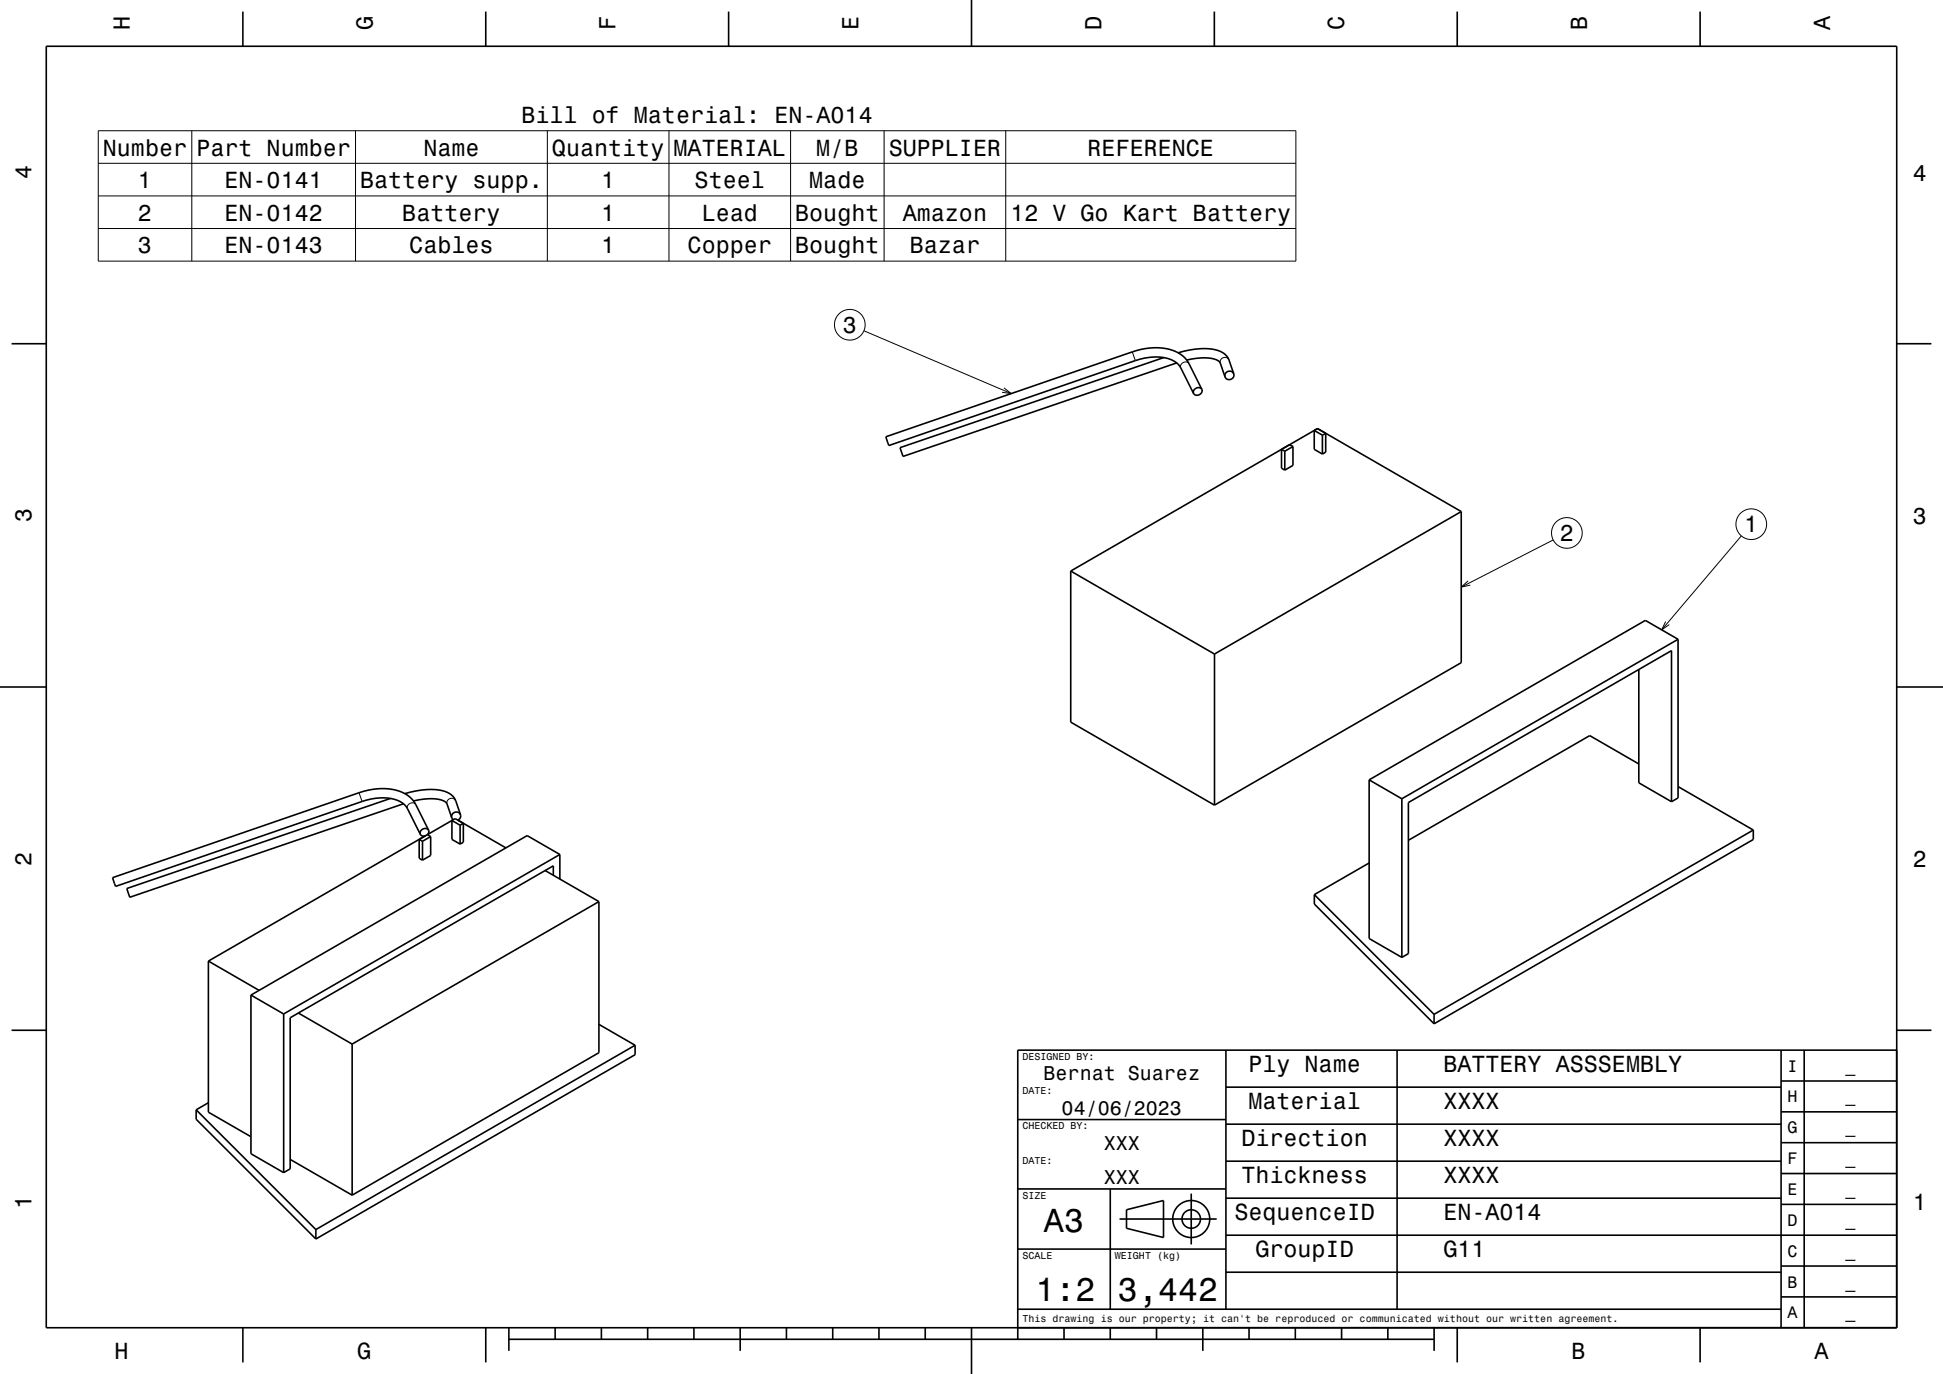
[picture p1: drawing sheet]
<svg xmlns="http://www.w3.org/2000/svg" width="420mm" height="297mm" viewBox="0 0 420 297" stroke-linecap="round" stroke-linejoin="round" font-family="sans-serif">
<g fill="none" stroke="#000" stroke-width=".35">
<path d="M10 10h400v277h-400zM52.5 2.5v7.5M105 2.5v7.5M157.5 2.5v7.5M210 0v10M262.5 2.5v7.5M315 2.5v7.5M367.5 2.5v7.5M2.5 74.3h7.5M251.6 77.3l-57 19.5 .6 1.8 59.2-20.1M254.7 76.3a13.8 13.8 0 0 1 9.2-.3l.8 .5 .8 1 1.2 3.3M256.5 77.8a10.4 10.4 0 0 1 6.8 .1l.5 .6 1 3"/>
<path d="M410 74.3h7.5M259.8 84.2l-2.8-5.6a7.3 7.3 0 0 0-6.7-3.4l-2.7 .1-2.8 .8-53.3 18.3 .1 .3 .5 1.6 53.3-18.4a10.4 10.4 0 0 1 8.6 .3l.8 .6 .4 .7 2.8 5.6M259.8 84.2a1.03 1.03 0 0 1-.5 1.1 1.03 1.03 0 0 1-1.3-.2M259.8 84.2a1.03 1.03 0 0 0-1.2-.3 1.03 1.03 0 0 0-.6 1.2M266.7 80.8a1 1 0 0 0-1.2-.5 1 1 0 0 0-.7 1.2M266.7 80.8a1 1 0 0 1-.7 1.2 1 1 0 0 1-1.2-.5M277 97.1v4.1l.7 .4M277 97.1l.7 .4M277.7 97.5v4.1M279.5 96.5l-.7-.4-1.8 1M279.5 96.5v4.1l-1.8 1M279.5 96.5l-1.8 1"/>
<path d="M284.1 93v4.1l1.8 1M284.1 93l1.8 1.1M284.8 92.6l31.1 18M284.8 92.6l-.7 .4M284.8 92.6l-53.3 30.8M285.9 94.1l.7-.4v4l-.7 .4M285.9 94.1v4M315.9 110.6l-53.4 30.8M315.9 110.6v32.6l-53.4 30.8M231.5 123.4l31 18M231.5 123.4v32.7l31 17.9M362.7 138.2v34.3l-1.4 .8"/>
<path d="M362.7 138.2l-7-4.1-59.7 34.5M362.7 138.2l-59.7 34.5M0 148.5h10M262.5 141.4v32.6M354.2 144.7v24.5l7.1 4.1M410 148.5h10M84.4 172.6l-57 19.5 .6 1.8 59.2-20.2M87.5 171.5a13.8 13.8 0 0 1 9.2-.2l.8 .5 .9 1 1.1 3.3M89.4 173.1a10.5 10.5 0 0 1 6.7 .1l.5 .6 1.1 3M92.7 179.5l-2.8-5.6a7.3 7.3 0 0 0-6.8-3.4l-2.7 .1-2.8 .7-53.3 18.4 .1 .3 .6 1.6 53.3-18.4a10.4 10.4 0 0 1 8.6 .3l1 1 3 5.9M92.7 179.5v.5l-.3 .4M92.7 179.5a1.03 1.03 0 0 0-1.3-.3 1.03 1.03 0 0 0-.5 1.2"/>
<path d="M97.7 176.8l.3 .4M99.5 178.4l.7-.4v4.1l-.7 .4M99.5 178.4l-1.8-1v4l1.8 1.1M99.5 178.4v4.1M99.5 176.1a1 1 0 0 0-1.2-.5 1 1 0 0 0-.6 1.2M99.5 176.1v.7l-.5 .5M296 168.6v34.3l7 4.1M296 168.6l7 4.1M303 172.7v34.3M354.2 165.1l-10.6-6.1-39.2 22.6M361.3 173.3v-32.7l-56.9 32.9v32.6l-1.4 .9M362.7 170l16.3 9.4"/>
<path d="M379 179.4v2.1l-69 39.8M379 179.4l-69 39.9M90.6 181.4v4.1l.7 .4M90.6 181.4l.7 .4M90.9 180.4l.4 .3h.6l-46.9 27M91.3 181.8v4.1M92.4 180.4l-1.8 1M92.4 180.4l.7 .4M92.4 180.4l6-3.5 11 6.4M93.1 180.8v4.1l-1.8 1M93.1 180.8l-1.8 1M117.8 188.2l11.7 6.7"/>
<path d="M119.6 189.2v-2l-56.9 32.8v32.7l-1.4 .8M121 184.7l-7-4.1-59.8 34.5M121 184.7l-59.7 34.5M121 184.7v5.3M129.5 194.9l-53.4 30.8M129.5 194.9v32.6l-53.4 30.8M284.1 193.4v2l25.9 25.9M284.1 193.4l25.9 25.9M296 186.5l-11.9 6.9M45 207.7l11 6.4M45 207.7v32.7l9.2 5.3M54.2 215.1v34.3l7.1 4.1"/>
<path d="M54.2 215.1l7.1 4.1M61.3 219.2v34.3M64.5 219l11.6 6.7M310 219.3v2M2.5 222.7h7.5M42.4 239.9v2l25.9 25.9M42.4 239.9l25.9 25.9M45 238.4l-2.6 1.5M76.1 225.7v32.6M129.5 221.4l7.8 4.5M137.3 225.9v2.1l-69 39.8M137.3 225.9l-69 39.9"/>
<path d="M265 235h120M265 227v56M302 227v56M385 233.7h25M385 227v60M390 227v60M410 222.7h7.5M410 227h-190v62.5M62.7 250.6l13.4 7.7M220 257h45M220 242h45M240 257v26"/>
<path d="M257.5 258v11M265 259h120M265 251h120M265 243h120M385 253.7h25M385 247h25M385 240.3h25M68.3 265.8v2M220 270h45M242 263.5h21M243.5 261.5l8-2v8l-8-2zM265 275h120"/>
<path d="M265 267h145M385 273.7h25M385 260.3h25M52.5 287v7.5M105 287v7.5M110 289.5h200M110 287v5M120 287v2.5M130 287v2.5M140 287v2.5M150 287v2.5M160 287v5"/>
<path d="M170 287v2.5M180 287v2.5M190 287v2.5M200 287v2.5M210 287v10M220 283h165M230 287v2.5M240 287v2.5M250 287v2.5M260 287v5M270 287v2.5M280 287v2.5"/>
<path d="M290 287v2.5M300 287v2.5M310 287v5M315 287v7.5M367.5 287v7.5M385 280.3h25"/>
<circle cx="257.5" cy="263.5" r="2"/>
<circle cx="257.5" cy="263.5" r="4"/>
</g>
<g fill="none" stroke="#000" stroke-width=".22">
<path d="M21.2 28.3h258.9v28.1h-258.9zM21.2 35.3h258.9M41.5 28.3v28.1M76.8 28.3v28.1M118.3 28.3v28.1M144.6 28.3v28.1M170.9 28.3v28.1M191.1 28.3v28.1M217.4 28.3v28.1M21.2 42.4h258.9M21.2 49.4h258.9M186.7 71.5l31.9 13.6"/>
<path d="M244.8 76.1l.6 1.8M254.4 78.4v.1M257 78.6a1.03 1.03 0 0 0-1.2-.2 1.03 1.03 0 0 0-.6 1.1M265.7 77.8a1 1 0 0 0-1.3-.5 1 1 0 0 0-.6 1.2M217 83.8l1.6 1.3-2-.3M335.7 116.7l-19.8 10.2M376.4 115.8l-17.2 20.3M317.3 125.6l-1.4 1.3 1.9-.4M360.1 134.3l-.9 1.8 1.6-1.1M77.6 171.3l.7 1.9M87.2 173.7h.1M89.9 173.9a1.03 1.03 0 0 0-1.3-.2 1.03 1.03 0 0 0-.5 1.1"/>
<path d="M98.5 173.1a1.01 1.01 0 0 0-1.2-.5 1.01 1.01 0 0 0-.7 1.2"/>
<circle cx="183.7" cy="70.2" r="3.3"/>
<circle cx="338.7" cy="115.2" r="3.3"/>
<circle cx="378.6" cy="113.3" r="3.3"/>
</g>
<g font-size="7.2">
<text x="225.7" y="266.3">A3</text>
<text x="223.8" y="281.3">1:2</text>
<text x="241.7" y="281.3">3,442</text>
</g>
<g font-size="5">
<text x="28.1" y="6.5" transform="rotate(-90 28.1 6.5)">H</text>
<text x="80.6" y="6.5" transform="rotate(-90 80.6 6.5)">G</text>
<text x="133.1" y="6.5" transform="rotate(-90 133.1 6.5)">F</text>
<text x="185.6" y="6.5" transform="rotate(-90 185.6 6.5)">E</text>
<text x="238.1" y="6.5" transform="rotate(-90 238.1 6.5)">D</text>
<text x="290.6" y="6.5" transform="rotate(-90 290.6 6.5)">C</text>
<text x="343.1" y="6.5" transform="rotate(-90 343.1 6.5)">B</text>
<text x="395.6" y="6.5" transform="rotate(-90 395.6 6.5)">A</text>
<text x="112.7" y="26.6">Bill of Material: EN-A014</text>
<text x="22.2" y="33.6">Number</text>
<text x="42.5" y="33.6">Part Number</text>
<text x="91.5" y="33.6">Name</text>
<text x="119.3" y="33.6">Quantity</text>
<text x="145.6" y="33.6">MATERIAL</text>
<text x="176.4" y="33.6">M/B</text>
<text x="192.1" y="33.6">SUPPLIER</text>
<text x="235.1" y="33.6">REFERENCE</text>
<text x="6.8" y="38.7" transform="rotate(-90 6.8 38.7)">4</text>
<text x="29.8" y="40.7">1</text>
<text x="48.5" y="40.7">EN-0141</text>
<text x="77.9" y="40.7">Battery supp.</text>
<text x="129.9" y="40.7">1</text>
<text x="150.2" y="40.7">Steel</text>
<text x="174.9" y="40.7">Made</text>
<text x="413.5" y="39">4</text>
<text x="29.8" y="47.7">2</text>
<text x="48.5" y="47.7">EN-0142</text>
<text x="87" y="47.7">Battery</text>
<text x="129.9" y="47.7">1</text>
<text x="151.7" y="47.7">Lead</text>
<text x="171.9" y="47.7">Bought</text>
<text x="195.1" y="47.7">Amazon</text>
<text x="218.4" y="47.7">12 V Go Kart Battery</text>
<text x="29.8" y="54.8">3</text>
<text x="48.5" y="54.8">EN-0143</text>
<text x="88.5" y="54.8">Cables</text>
<text x="129.9" y="54.8">1</text>
<text x="148.6" y="54.8">Copper</text>
<text x="171.9" y="54.8">Bought</text>
<text x="196.7" y="54.8">Bazar</text>
<text x="182.2" y="71.9">3</text>
<text x="6.8" y="112.9" transform="rotate(-90 6.8 112.9)">3</text>
<text x="413.5" y="113.2">3</text>
<text x="337.2" y="116.9">2</text>
<text x="377" y="115.1">1</text>
<text x="6.8" y="187.1" transform="rotate(-90 6.8 187.1)">2</text>
<text x="413.5" y="187.4">2</text>
<text x="269.9" y="231.8">Ply Name</text>
<text x="312" y="231.8">BATTERY ASSSEMBLY</text>
<text x="269.9" y="239.8">Material</text>
<text x="312" y="239.8">XXXX</text>
<text x="268.3" y="247.8">Direction</text>
<text x="312" y="247.8">XXXX</text>
<text x="268.3" y="255.8">Thickness</text>
<text x="312" y="255.8">XXXX</text>
<text x="6.8" y="261.3" transform="rotate(-90 6.8 261.3)">1</text>
<text x="266.8" y="263.8">SequenceID</text>
<text x="312" y="263.8">EN-A014</text>
<text x="413.5" y="261.6">1</text>
<text x="271.4" y="271.8">GroupID</text>
<text x="312" y="271.8">G11</text>
<text x="24.7" y="293.8">H</text>
<text x="77.2" y="293.8">G</text>
<text x="339.7" y="293.8">B</text>
<text x="392.2" y="293.8">A</text>
</g>
<g font-size="4.3">
<text x="225.6" y="233.5">Bernat Suarez</text>
<text x="229.5" y="241">04/06/2023</text>
<text x="238.6" y="248.5">XXX</text>
<text x="238.6" y="256">XXX</text>
</g>
<g font-size="3.6">
<text x="386.4" y="231.6">I</text>
<text x="398.9" y="231.6">_</text>
<text x="386.4" y="238.3">H</text>
<text x="398.9" y="238.3">_</text>
<text x="386.4" y="245">G</text>
<text x="398.9" y="245">_</text>
<text x="386.4" y="251.6">F</text>
<text x="398.9" y="251.6">_</text>
<text x="386.4" y="258.3">E</text>
<text x="398.9" y="258.3">_</text>
<text x="386.4" y="265">D</text>
<text x="398.9" y="265">_</text>
<text x="386.4" y="271.6">C</text>
<text x="398.9" y="271.6">_</text>
<text x="386.4" y="278.3">B</text>
<text x="398.9" y="278.3">_</text>
<text x="386.4" y="285">A</text>
<text x="398.9" y="285">_</text>
</g>
<g font-size="2.2">
<text x="221" y="229.1">DESIGNED BY:</text>
<text x="221" y="236.6">DATE:</text>
<text x="221" y="244.1">CHECKED BY:</text>
<text x="221" y="251.6">DATE:</text>
<text x="221" y="259.1">SIZE</text>
<text x="221" y="272.1">SCALE</text>
<text x="241" y="272.1">WEIGHT (kg)</text>
<text x="221" y="285.8">This drawing is our property; it can't be reproduced or communicated without our written agreement.</text>
</g>
</svg>
